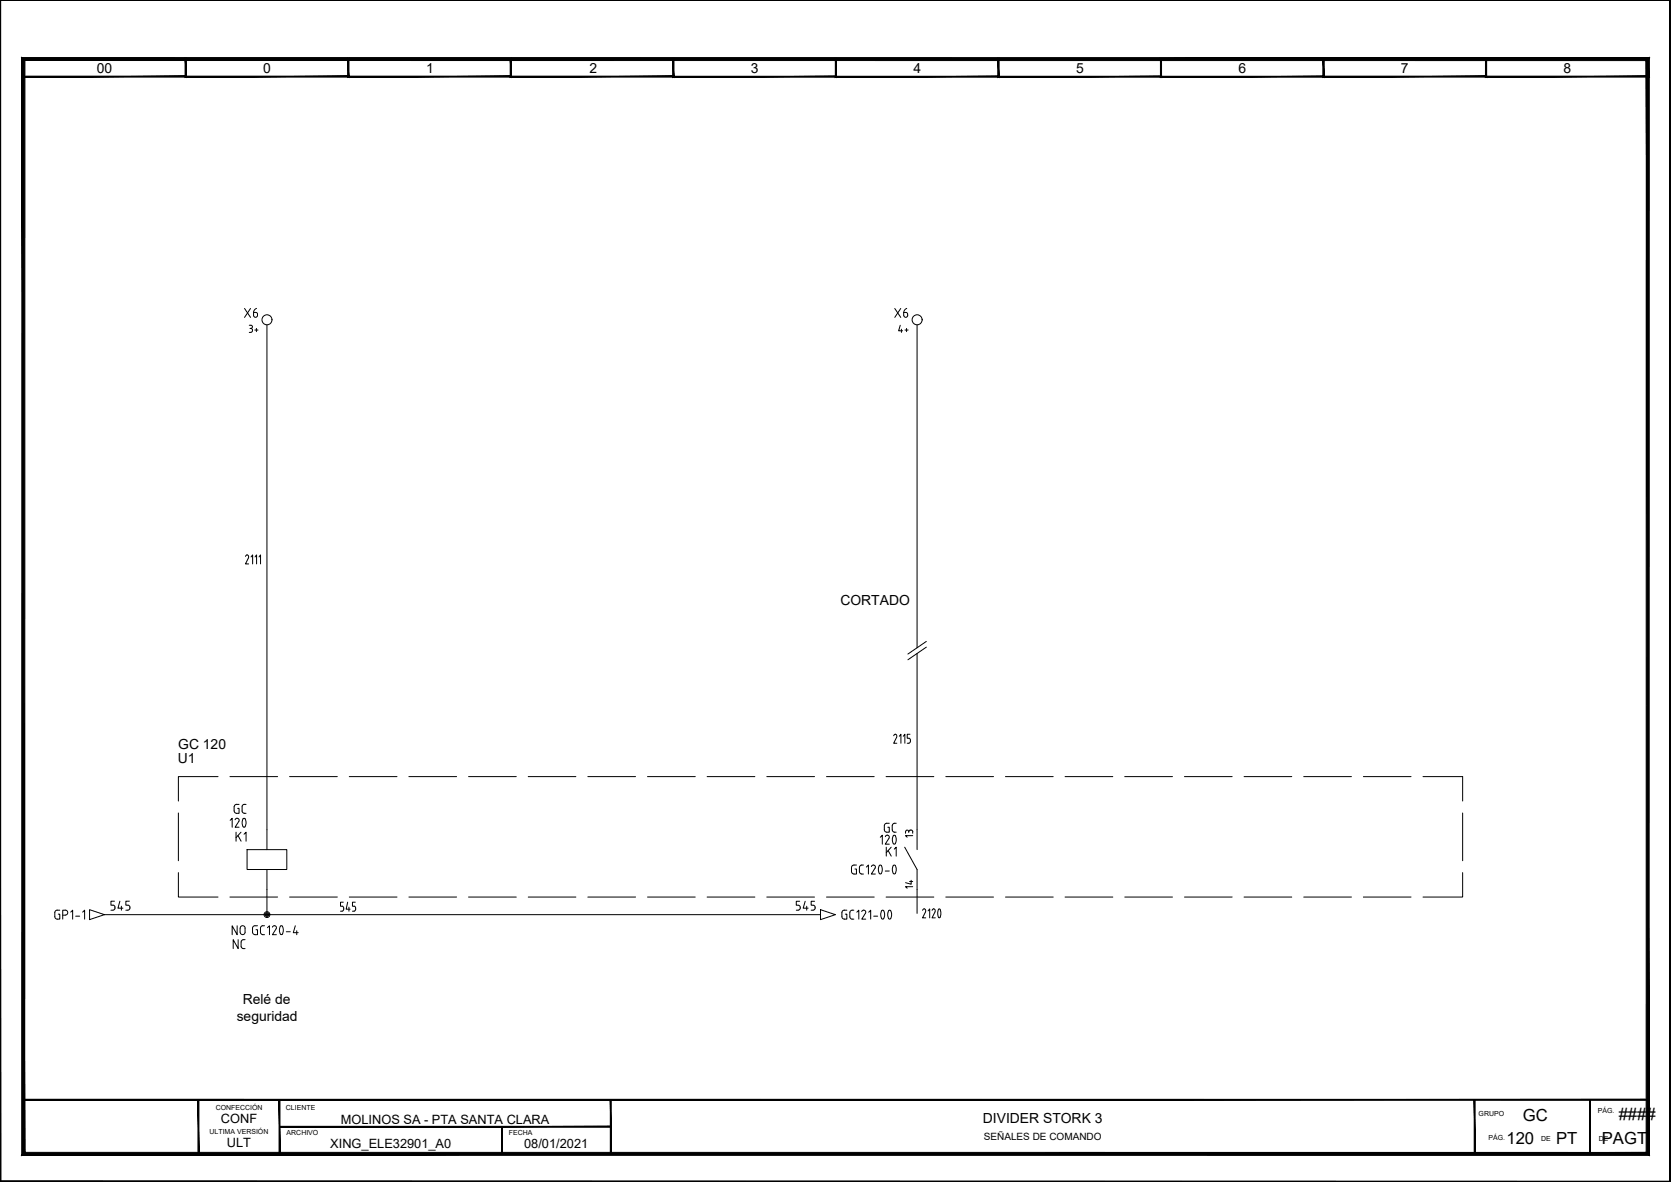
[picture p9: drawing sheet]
<svg xmlns="http://www.w3.org/2000/svg" width="420mm" height="297mm" viewBox="0 0 420 297" stroke-linecap="round" stroke-linejoin="round" font-family="sans-serif">
<g fill="none" stroke="#000" stroke-width=".25">
<path d="M0 .1v296.9h420M0 80.4h.1M67.1 81.6v131.9M230.6 81.6v81.2M62.1 139.5l.3 .1 .1 .4-.8 1.7h.8M62.1 139.5l-.4 .3M63.1 140l.4-.5v2.2M64.1 140l.4-.5v2.2M65.1 140l.4-.5v2.2M0 147h.1M230.6 164.2v44.3M232.9 161.2l-4.6 3.2"/>
<path d="M232.9 162.6l-4.6 3.2M54.8 195.2h-9.9v6.1M57.8 195.2h12M72.8 195.2h12M87.8 195.2h12M102.8 195.2h12M117.8 195.2h12M132.8 195.2h12M147.8 195.2h12M162.8 195.2h12M177.8 195.2h12M192.8 195.2h12"/>
<path d="M207.8 195.2h12M222.8 195.2h12M224.7 184.9a.43 .43 0 0 1 .6-.3 .43 .43 0 0 1 .2 .7M225.4 185.3l-.7 1.5h.8M226.1 185l.4-.5v2.3M227.1 185l.4-.5v2.3M228.5 185.5l.4 .3v.7l-.8 .3M228.8 184.5h-.7v1h.4M237.8 195.2h12M252.8 195.2h12M267.8 195.2h12M282.8 195.2h12"/>
<path d="M297.8 195.2h12M312.8 195.2h12M327.8 195.2h12M342.8 195.2h12M357.8 195.2h10v6.1M44.9 219.3v6.1h9.9M44.9 204.3v12M62.1 213.5h10v5h-10zM67.1 218.5v11.4M215.3 217.4h-.8l-.4 .6 .2 1.4 1 .3v-1.3h-.3M217.1 217.4l-.7 .1-.3 .5 .1 1.4 .2 .2 .7 .1M217.8 217.9l.6-.5v2.3"/>
<path d="M219.6 217.4l-.5 .4M219.6 217.4l.3 .1 .2 .5-1 1.7h1M221.1 217.5l-.2 1.2a.75 .75 0 0 0 .5 .9l.2-.1 .2-.8-.2-1.2M222.6 218.9h1M224.6 217.5l-.2 1.2a.75 .75 0 0 0 .5 .9l.2-.1 .3-.8-.3-1.2M227.5 212.9l3.1 5.6v11M367.8 219.3v6.1h-10M367.8 204.3v12M0 229.9h.1M13.8 229.3v1.1l.2 .4 1 .2v-1.3h-.4M14.4 228.7h.6M14.4 228.7l-.4 .2-.2 .4"/>
<path d="M15.8 230h.6M16.4 228.7h-.6v2.3M16.4 228.7a.62 .62 0 0 1 .6 .6 .62 .62 0 0 1-.6 .7M17.8 229.2l.5-.5v2.3M19 230.2h1M20.8 229.2l.5-.5v2.3M22.5 228.6l3.8 1.3-3.8 1.2zM26.3 229.9h180M57.8 225.4h12M64.1 232.6h.6M64.4 233.6h.3v1.3h-.6M65.5 234.3l.1 .3 .5 .3"/>
<path d="M66.1 234.9h.4M66.5 232.6l-.7 .1-.2 .2-.1 1.4M67.2 233.1l.6-.5v2.3M68.5 233a.51 .51 0 0 1 .7-.3 .51 .51 0 0 1 .2 .7M69.4 233.4l-.9 1.5h1M70.5 234.7h.5M70.5 234.8l-.2-1.2a.75 .75 0 0 1 .4-1l.3 .2 .2 .8-.2 1.2M72 234.2h1M72.8 225.4h12M74.3 232.6l-.6 1.8h1.3M74.6 233.9v1M85.6 229h.4"/>
<path d="M86 227.7l.4 .3v.5l-.4 .5M86.3 226.7h-.7v1h.4M87.4 226.7l-.4 1.8h1M87.7 228v1M87.8 225.4h12M88.6 229h.4M89.3 226.7h-.7v1l.6 .1 .2 .4v.5l-.4 .3M102.8 225.4h12M117.8 225.4h12M132.8 225.4h12M147.8 225.4h12M162.8 225.4h12"/>
<path d="M177.8 225.4h12M192.8 225.4h12M206.3 228.6l3.8 1.3-3.8 1.2zM207.8 225.4h12M211.7 229.3v1.3l.6 .4M212.3 228.7h.6M212.3 228.7l-.4 .2-.2 .4M212.6 229.7h.3v1.3h-.6M213.7 229.3v1.1M213.7 230.4l.3 .5 .3 .1M214.2 228.7h.5M214.2 231h.5"/>
<path d="M214.3 228.7l-.3 .1-.3 .5M215.4 229.2l.5-.5v2.3M217.2 228.7l-.5 .4M217.2 228.7l.3 .2 .2 .4-1 1.7h1M218.4 229.2l.5-.5v2.3M219.7 230.2h1M221.7 228.8l.2-.1a1.5 1.5 0 0 1 0 2.3 1.55 1.55 0 0 1-.2-2.2zM222.8 225.4h12M223.5 228.8l.2-.1a1.5 1.5 0 0 1 0 2.3 1.55 1.55 0 0 1-.2-2.2zM232 228.8a.43 .43 0 0 1 .6-.3 .43 .43 0 0 1 .1 .7M232.7 229.2l-.7 1.5h.8M233.4 228.9l.4-.5v2.3"/>
<path d="M234.4 228.8a.43 .43 0 0 1 .6-.3 .43 .43 0 0 1 .1 .7M235.1 229.2l-.7 1.5h.8M236 228.5h.4M236 228.5l-.2 1.2 .2 .8 .2 .1a1.69 1.69 0 0 0 .2-2.1M237.8 225.4h12M252.8 225.4h12M267.8 225.4h12M282.8 225.4h12M297.8 225.4h12M312.8 225.4h12M327.8 225.4h12M342.8 225.4h12"/>
<path d="M5.8 276.4h44.1v13.6h-44.1z"/>
<circle cx="67.1" cy="229.8" r=".73"/>
<circle cx="67.1" cy="229.8" r=".46"/>
<circle cx="67.1" cy="229.8" r=".22"/>
</g>
<g fill="#000" stroke="#000" stroke-width=".25">
<path d="M0 .1h419.9zM0 .1h419.9z"/>
<path d="M5.7 19.4h41.1l-.2-.3zM5.9 19.1h40.7l-40.9 .3zM5.7 14.7v4.7l.2-.3zM5.7 14.7l.2 .3v4.1zM5.7 14.7l.2 .3 40.9-.3zM5.9 15l40.9-.3-.2 .3zM46.8 14.7l-.2 .3 .2 4.4zM46.6 15l.2 4.4-.2-.3z"/>
<path d="M46.6 19.4h41.1l-.2-.3zM46.6 19.4l.2-.3h40.7zM46.6 14.7v4.7l.2-.3zM46.6 14.7l.2 .3v4.1zM46.6 14.7l.2 .3 40.9-.3zM46.8 15l40.9-.3-.2 .3zM87.7 14.7l-.2 .3 .2 4.4zM87.5 15l.2 4.4-.2-.3z"/>
<path d="M87.5 19.4h41.1l-.2-.3zM87.7 19.1h40.7l-40.9 .3zM87.5 14.7v4.7l.2-.3zM87.5 14.7l.2 .3v4.1zM87.5 14.7l.2 .3 40.9-.3zM87.7 15l40.9-.3-.2 .3zM128.6 14.7l-.2 .3 .2 4.4zM128.4 15l.2 4.4-.2-.3z"/>
<path d="M128.3 19.4h41.1l-.2-.3zM128.5 19.1h40.7l-40.9 .3zM128.3 14.7v4.7l.2-.3zM128.3 14.7l.2 .3v4.1zM128.3 14.7l.2 .3 40.9-.3zM128.5 15l40.9-.3-.2 .3zM169.4 14.7l-.2 .3 .2 4.4zM169.2 15l.2 4.4-.2-.3z"/>
<path d="M169.2 19.4h41.1l-.2-.2zM169.2 19.4l.2-.2h40.7zM169.2 14.7v4.7l.2-.2zM169.2 14.7l.2 .3v4.2zM169.2 14.7l.2 .3 40.9-.3zM169.4 15l40.9-.3-.2 .3zM210.3 14.7l-.2 .3 .2 4.4zM210.1 15l.2 4.4-.2-.2z"/>
<path d="M210 19.4h41.2l-.3-.2zM210.3 19.2h40.6l-40.9 .2zM210 14.7v4.7l.3-.2zM210 14.7l.3 .3v4.2zM210 14.7l.3 .3 40.9-.3zM210.3 15l40.9-.3-.3 .3zM251.2 14.7l-.3 .3 .3 4.4zM250.9 15l.3 4.4-.3-.2z"/>
<path d="M250.9 19.4h41.2l-.3-.2zM250.9 19.4l.3-.2h40.6zM250.9 14.7v4.7l.3-.2zM250.9 14.7l.3 .3v4.2zM250.9 14.7l.3 .3 40.9-.3zM251.2 15l40.9-.3-.3 .3zM292.1 14.7l-.3 .3 .3 4.4zM291.8 15l.3 4.4-.3-.2z"/>
<path d="M291.8 19.4h41.1l-.2-.2zM291.8 19.4l.2-.2h40.7zM291.8 14.7v4.7l.2-.2zM291.8 14.7l.2 .3v4.2zM291.8 14.7l.2 .3 40.9-.3zM292 15l40.9-.3-.2 .3zM332.9 14.7l-.2 .3 .2 4.4zM332.7 15l.2 4.4-.2-.2z"/>
<path d="M332.7 19.4h41.1l-.2-.3zM332.9 19.1h40.7l-40.9 .3zM332.7 14.7v4.7l.2-.3zM332.7 14.7l.2 .3v4.1zM332.7 14.7l.2 .3 40.9-.3zM332.9 15l40.9-.3-.2 .3zM373.8 14.7l-.2 .3 .2 4.4zM373.6 15l.2 4.4-.2-.3z"/>
<path d="M373.5 19.4h41.1l-.2-.3zM373.5 19.4l.2-.3h40.7zM373.5 14.7v4.7l.2-.3zM373.5 14.7l.2 .3v4.1zM373.5 14.7l.2 .3 40.9-.3zM373.7 15l40.9-.3-.2 .3zM414.6 14.7l-.2 .3 .2 4.4zM414.4 15l.2 4.4-.2-.3z"/>
<path d="M419.9 .1v296.7zM419.9 .1l.1 296.8zM419.9 .1l.1 296.8z"/>
<path d="M5.8 276.3v.2l408.5-.2zM5.8 276.5l408.5-.2v.2z"/>
<path d="M0 .1v296.9l.2-.2zM0 .1h.2v296.7z"/>
<path d="M5.5 290.3l408.4-.7h-407.7zM5.5 290.3l408.4-.7 .8 .8zM413.9 15.2v274.4l.8 .8zM413.9 15.2l.8-.7v275.9zM6.3 15.2h407.6l.8-.7zM5.5 14.5h409.2l-408.4 .7zM5.5 14.5l.7 275.1 .1-274.4zM5.5 14.5l.7 275.1-.7 .7z"/>
<path d="M49.8 276.4v13.6h.2zM49.8 276.4h.2v13.6z"/>
<path d="M70.2 276.4v13.6h.2zM70.2 276.4h.2v13.6z"/>
<path d="M70.3 283v.3l83.3-.3zM70.3 283.3l83.3-.3v.3z"/>
<path d="M126.1 283.2v6.8h.2zM126.1 283.2h.2v6.8z"/>
<path d="M153.5 276.4v13.7h.2zM153.5 276.4h.2v13.7z"/>
<path d="M370.7 276.4v13.6h.2zM370.7 276.4h.2v13.6z"/>
<path d="M399.7 276.4v13.6h.2zM399.7 276.4h.2v13.6z"/>
<path d="M.2 296.8l419.8 .1zM.2 296.8l419.8 .1-420 .1zM0 297h420v-.1zM0 297h420z"/>
</g>
<g font-size="7.9">
<text x="56.4" y="210.3">120</text>
<text x="219.8" y="214.5">120</text>
</g>
<g font-size="5.7">
<text x="60.3" y="81.1">X6</text>
<text x="223.7" y="81.1">X6</text>
<text x="57.5" y="205.7">GC</text>
<text x="58.2" y="212.7">K1</text>
<text x="26.8" y="230">545</text>
</g>
<g font-size="5.3">
<text x="221.2" y="210.3">GC</text>
<text x="221.5" y="216.3">K1</text>
<text x="199" y="230">545</text>
<text x="57.1" y="236">NO</text>
<text x="57.5" y="239.5">NC</text>
</g>
<g font-size="4.9">
<text x="61.4" y="84.7">3+</text>
<text x="224.7" y="84.7">4+</text>
<text x="226.5" y="211.7">13</text>
<text x="226.5" y="224.4">14</text>
</g>
<g font-size="4.2">
<text x="382.9" y="281.6">GC</text>
<text x="407" y="281.3">####</text>
<text x="378.8" y="287.5">120</text>
<text x="391.3" y="287.5">PT</text>
<text x="402.8" y="287.5">PAGT</text>
</g>
<g font-size="3.5">
<text x="24.3" y="18.4">00</text>
<text x="66.2" y="18.4">0</text>
<text x="107.2" y="18.4">1</text>
<text x="148.2" y="18.4">2</text>
<text x="188.8" y="18.4">3</text>
<text x="229.7" y="18.4">4</text>
<text x="270.6" y="18.4">5</text>
<text x="311.4" y="18.4">6</text>
<text x="352.3" y="18.4">7</text>
<text x="393.1" y="18.4">8</text>
<text x="211.3" y="152.2">CORTADO</text>
<text x="44.7" y="191.8">U1</text>
<text x="44.8" y="188.2">GC 120</text>
<text x="59.5" y="256.5">seguridad</text>
<text x="61" y="252.4">Relé de</text>
<text x="247.1" y="282.1">DIVIDER STORK 3</text>
</g>
<g font-size="3.2">
<text x="55.5" y="282.3">CONF</text>
<text x="85.7" y="282.3">MOLINOS SA - PTA SANTA CLARA</text>
<text x="57" y="288.3">ULT</text>
<text x="83" y="288.6">XING_ELE32901_A0</text>
<text x="131.8" y="288.6">08/01/2021</text>
</g>
<text font-size="2.5" x="247.4" y="286.6">SEÑALES DE COMANDO</text>
<g font-size="1.8">
<text x="54.2" y="279">CONFECCIÓN</text>
<text x="71.9" y="279">CLIENTE</text>
<text x="371.8" y="280.6">GRUPO</text>
<text x="401.8" y="279.8">PÁG.</text>
<text x="52.7" y="285">ULTIMA VERSIÓN</text>
<text x="72.1" y="285.3">ARCHIVO</text>
<text x="127.9" y="285.3">FECHA</text>
<text x="374.3" y="286.6">PÁG.</text>
<text x="387.5" y="286.6">DE</text>
<text x="402" y="286.6">DE</text>
</g>
</svg>
